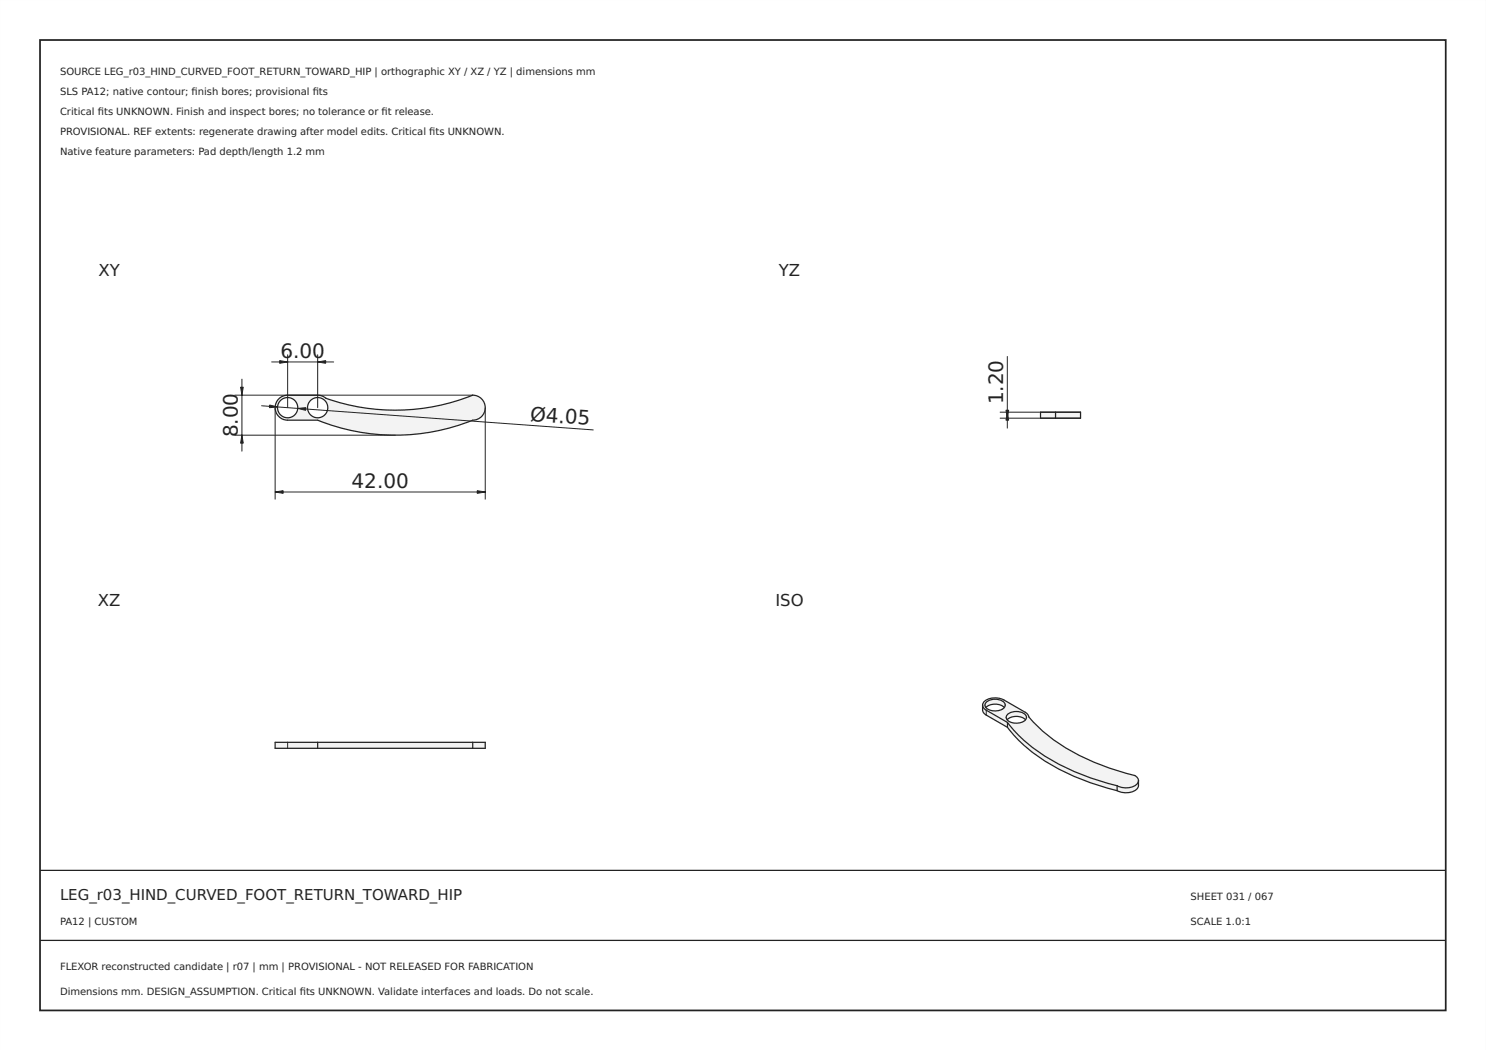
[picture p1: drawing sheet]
<svg xmlns="http://www.w3.org/2000/svg" width="297mm" height="210mm" viewBox="0 0 297 210" stroke-linecap="round" stroke-linejoin="round" font-family="sans-serif">
<path d="M0 0h297v210h-297zM0 0v210h297v-210z" fill="#000"/>
<path d="M8 8h281v194h-281z" fill="none" stroke="#222" stroke-width=".35"/>
<path d="M8 174h281zM8 188h281z" fill="#000" stroke="#222" stroke-width=".25"/>
<path d="M55.5 79.9a2.5 2.5 0 0 1 2-.9h6.4a40.6 40.6 0 0 0 30.6 0 2.5 2.5 0 0 1 2.5 2.5 2.5 2.5 0 0 1-2.5 2.5 41.5 41.5 0 0 1-31 0h-6a2.5 2.5 0 0 1-2.3-1.4 2.5 2.5 0 0 1 .3-2.7zM55.5 81.5a2.03 2.03 0 0 1 4 0 2.03 2.03 0 0 1-4 0zM61.5 81.5a2.03 2.03 0 0 1 4 0 2.03 2.03 0 0 1-4 0z" fill-rule="evenodd" fill="#f1f3f5"/>
<g fill="none" stroke="#212529" stroke-width=".25">
<path d="M55.5 79.9a2.5 2.5 0 0 1 2-.9h6.4a40.6 40.6 0 0 0 30.6 0 2.5 2.5 0 0 1 2.5 2.5 2.5 2.5 0 0 1-2.5 2.5 41.5 41.5 0 0 1-31 0h-6a2.5 2.5 0 0 1-2.3-1.4 2.5 2.5 0 0 1 .3-2.7z"/>
<circle cx="57.5" cy="81.5" r="2.03"/>
<circle cx="63.5" cy="81.5" r="2.03"/>
</g>
<path d="M46.9 79h47.6M48.4 75.8v14.4M54.3 72.4h12.4M57.5 70.9v10.6M63.5 70.9v10.6M46.9 87h32.1M52.3 81.1l66.3 4.8M55 98.4h42M55 81.5v18.3M97 81.5v18.3" fill="none" stroke="#212529" stroke-width=".2"/>
<g fill="#212529" stroke="#212529" stroke-width=".2">
<path d="M95.4 98.1l1.6 .3-1.6 .2z"/>
<path d="M55 98.4l1.6-.3v.5z"/>
<path d="M48.1 77.4h.5l-.2 1.6z"/>
<path d="M48.4 87l.2 1.6h-.5z"/>
<path d="M59.5 81.6l1.6-.1v.5z"/>
<path d="M53.9 81l1.6 .4-1.6 .1z"/>
<path d="M63.5 72.4l1.6-.3v.5z"/>
<path d="M55.9 72.1l1.6 .3-1.6 .2z"/>
</g>
<g fill="#f1f3f5">
<path d="M55 148.4h2.5v1.2h-2.5z" fill-rule="evenodd"/>
<path d="M57.5 148.4h6v1.2h-6z" fill-rule="evenodd"/>
<path d="M63.5 148.4h31v1.2h-31z" fill-rule="evenodd"/>
<path d="M94.5 148.4h2.5v1.2h-2.5z" fill-rule="evenodd"/>
</g>
<path d="M63.5 148.4h-8.5v1.2h8.5M63.5 149.6h31M63.5 148.4h31M63.5 148.4v1.2M94.5 148.4h2.5v1.2h-2.5M94.5 148.4v1.2" fill="none" stroke="#212529" stroke-width=".25"/>
<path d="M57.5 148.4v1.2" fill="none" stroke="#212529" stroke-width=".2"/>
<g fill="#f1f3f5">
<path d="M211 82.4h5v1.2h-5z" fill-rule="evenodd"/>
<path d="M208 82.4h3v1.2h-3z" fill-rule="evenodd"/>
</g>
<path d="M211 82.4h-3v1.2h3M211 82.4h5v1.2h-5M211 82.4v1.2" fill="none" stroke="#212529" stroke-width=".25"/>
<path d="M201.4 71.3v14.3M199.9 82.4h16.1M199.9 83.6h16.1" fill="none" stroke="#212529" stroke-width=".2"/>
<g fill="#212529" stroke="#212529" stroke-width=".2">
<path d="M201.4 82.4l.2 1.6h-.5z"/>
<path d="M201.1 82h.5l-.2 1.6z"/>
</g>
<g fill="#f1f3f5">
<path d="M196.7 140.3a3.6 3.6 0 0 1 4-.4l4.5 2.7a24.6 24.6 0 0 0 9.2 7.7 51 51 0 0 0 12.4 4.7 1.13 1.13 0 0 1 .8 1.2 1.13 1.13 0 0 1-1.1 1l-1.4 .3a47.4 47.4 0 0 1-19.9-9 24.4 24.4 0 0 1-3.8-4.1l-4.3-2.4a1.04 1.04 0 0 1-.4-1.7zM197.2 140.4a.89 .89 0 0 0-.3 .9 .89 .89 0 0 0 .8 .6 2.41 2.41 0 0 0 3.2-.8 1.33 1.33 0 0 0-1.5-1.3 2.89 2.89 0 0 0-2.2 .6zM201.4 142.8a.89 .89 0 0 0-.2 .9 .89 .89 0 0 0 .7 .6 2.41 2.41 0 0 0 3.3-.7 1.33 1.33 0 0 0-1.5-1.3 2.89 2.89 0 0 0-2.3 .5z" fill-rule="evenodd"/>
<path d="M223.3 157.1a3.4 3.4 0 0 0 4.2-.7l.1-.3v.9a1.97 1.97 0 0 1-2 1.5l-1.5-.1-.8-.3z" fill-rule="evenodd"/>
<path d="M201.4 144.4a33.5 33.5 0 0 0 14.9 10.5l3.4 1.2 3.6 1v1a41.4 41.4 0 0 1-20.2-10.6l-1.7-2.1z" fill-rule="evenodd"/>
<path d="M197.1 142l4.3 2.4v1l-4.3-2.4z" fill-rule="evenodd"/>
<path d="M196.4 141a1.25 1.25 0 0 0 .7 1v1a1.25 1.25 0 0 1-.7-1.1z" fill-rule="evenodd"/>
<path d="M197.2 140.4a2.77 2.77 0 0 1 3.7 .2v.5l-.1 .3a2.83 2.83 0 0 0-3.7 0l-.1-.1a.75 .75 0 0 1 .2-.9z" fill-rule="evenodd"/>
<path d="M201.4 142.8a2.77 2.77 0 0 1 3.7 .3l.1 .5-.2 .3a2.83 2.83 0 0 0-3.7 0l-.1-.2a.75 .75 0 0 1 .2-.9z" fill-rule="evenodd"/>
</g>
<g fill="none" stroke="#212529" stroke-width=".25">
<path d="M196.4 141a1.97 1.97 0 0 1 2-1.5h1l.9 .2 4.9 2.9a24.6 24.6 0 0 0 9.2 7.7 51 51 0 0 0 12.4 4.7 1.25 1.25 0 0 1 .8 1.1M196.4 141v.9a1.25 1.25 0 0 0 .7 1.1l4.3 2.4M196.4 141a1.25 1.25 0 0 0 .7 1l4.3 2.4M197.1 141.4a2.83 2.83 0 0 1 3.7 0M197.2 140.4a2.77 2.77 0 0 1 3.7 .2 1.18 1.18 0 0 1-1.4 1.5 2.09 2.09 0 0 1-2.6-1.1zM201.3 143.9a2.83 2.83 0 0 1 3.7 0M201.4 145.4a33.5 33.5 0 0 0 14.9 10.5l3.4 1.2 3.6 1M201.4 144.4a33.5 33.5 0 0 0 14.9 10.5l3.4 1.2 3.6 1M201.4 144.4v1M201.4 142.8a2.77 2.77 0 0 1 3.7 .3 1.18 1.18 0 0 1-1.3 1.4 2.09 2.09 0 0 1-2.7-1.1zM223.3 157.1v1M227.6 156.1v.9a1.97 1.97 0 0 1-2 1.5l-1.5-.1-.8-.3"/>
<path d="M227.6 156.1a1.97 1.97 0 0 1-2 1.4l-1.5-.1-.8-.3"/>
</g>
<path d="M197.1 142v1" fill="none" stroke="#212529" stroke-width=".2"/>
<g font-size="4" fill="#212529">
<text x="56" y="71.5">6</text>
<text x="58.6" y="71.5">.00</text>
<text x="200.5" y="80.8" transform="rotate(-90 200.5 80.8)">1.20</text>
<text x="47.5" y="87.4" transform="rotate(-90 47.5 87.4)">8.00</text>
<text x="105.9" y="84.1" transform="rotate(4 105.9 84.1)">Ø4.05</text>
<text x="70.3" y="97.5">42.00</text>
</g>
<g font-size="3.3" fill="#212529">
<text x="19.7" y="55.1">XY</text>
<text x="155.7" y="55.1">YZ</text>
<text x="19.6" y="121.1">XZ</text>
<text x="155" y="121.1">ISO</text>
</g>
<text font-size="3" fill="#222" x="12" y="180">LEG_r03_HIND_CURVED_FOOT_RETURN_TOWARD_HIP</text>
<g font-size="2" fill="#222">
<text x="12" y="15">SOURCE LEG_r03_HIND_CURVED_FOOT_RETURN_TOWARD_HIP | orthographic XY / XZ / YZ | dimensions mm</text>
<text x="12" y="19">SLS PA12; native contour; fnish bores; provisional fts</text>
<text x="12" y="23">Critical fts UNKNOWN. Finish and inspect bores; no tolerance or ft release.</text>
<text x="19.6" y="23">i</text>
<text x="38.3" y="19">i</text>
<text x="62.5" y="19">i</text>
<text x="76.3" y="23">i</text>
<text x="12" y="27">PROVISIONAL. REF extents: regenerate drawing after model edits. Critical fts UNKNOWN.</text>
<text x="85.8" y="27">i</text>
<text x="12" y="31">Native feature parameters: Pad depth/length 1.2 mm</text>
<text x="238" y="180">SHEET 031 / 067</text>
<text x="12" y="185">PA12 | CUSTOM</text>
<text x="238" y="185">SCALE 1.0:1</text>
<text x="12" y="194">FLEXOR reconstructed candidate | r07 | mm | PROVISIONAL - NOT RELEASED FOR FABRICATION</text>
<text x="12" y="199">Dimensions mm. DESIGN_ASSUMPTION. Critical fts UNKNOWN. Validate interfaces and loads. Do not scale.</text>
<text x="59.9" y="199">i</text>
</g>
</svg>
